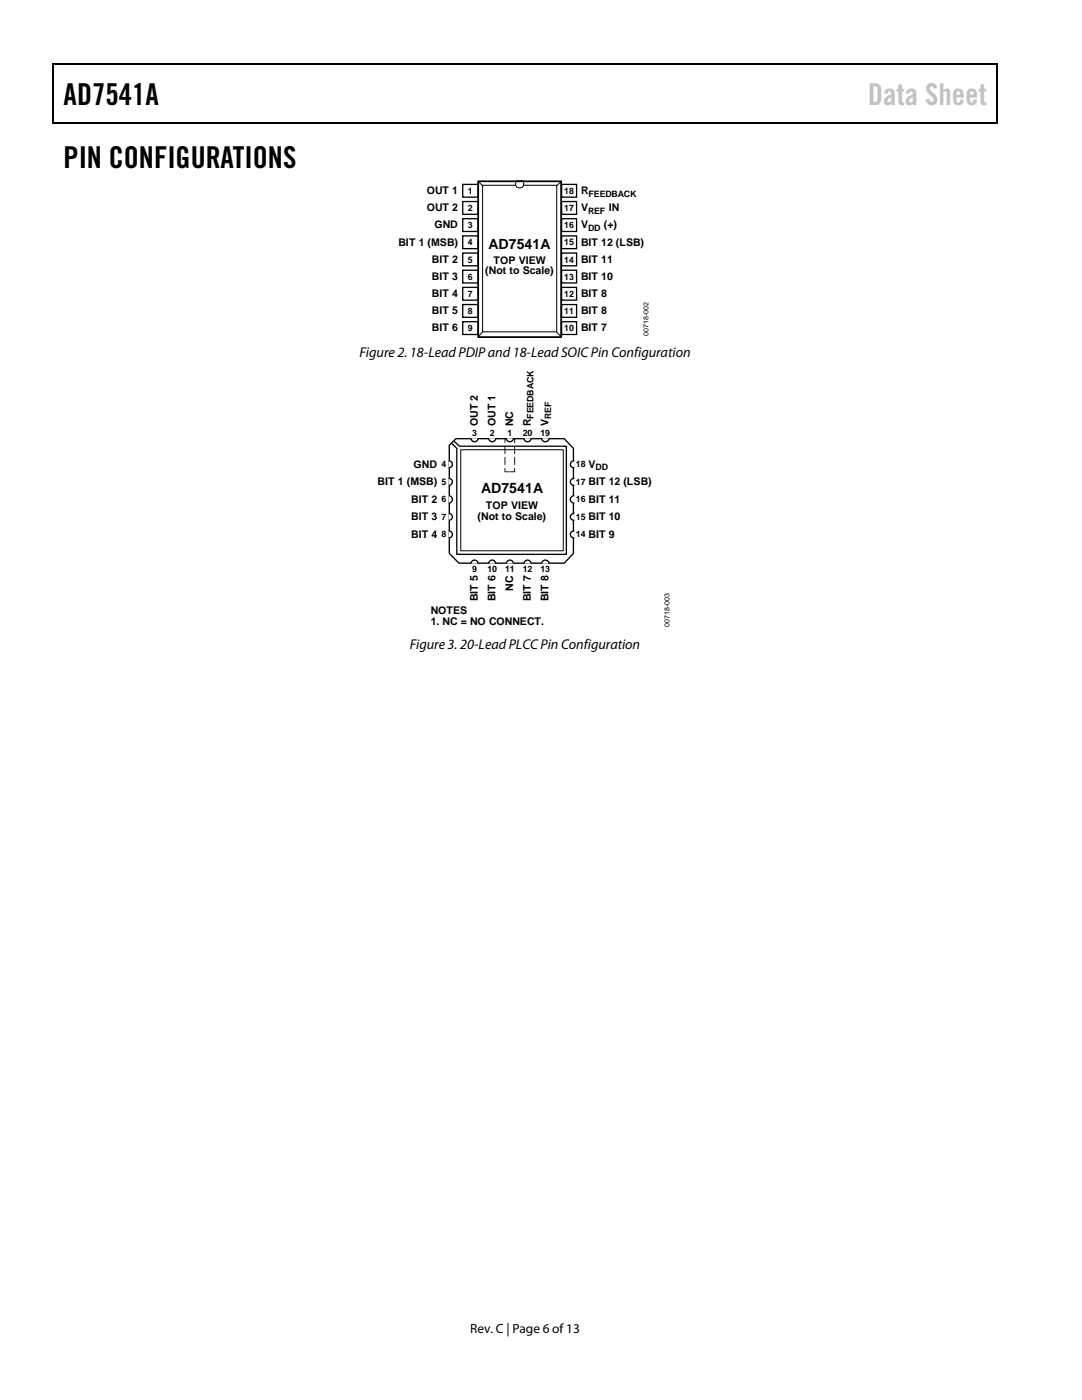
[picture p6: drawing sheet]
<svg xmlns="http://www.w3.org/2000/svg" width="216mm" height="279mm" viewBox="0 0 216 279" stroke-linecap="round" stroke-linejoin="round" font-family="sans-serif">
<path d="M10.5 12.7h.3v1h-.3zM10.5 12.7h.3v.3h-.3zM133.3 12.7h.3v.3h-.3zM198.8 12.7h.2v1h-.2zM198.8 12.7h.2v.3h-.2zM10.5 24.4h.3v.2h-.3zM133.1 24.4h.2v.2h-.2zM198.8 24.4h.2v.2h-.2z" fill="#000"/>
<path d="M10.7 13.7v10.7M10.8 12.8h122.5M133.6 12.8h65.2M198.9 13.7v10.7M10.8 24.5h188" fill="none" stroke="#000" stroke-width=".25"/>
<g fill="none" stroke="#000" stroke-width=".26">
<path d="M92.3 36.8h3.1v2.5h-3.1zM112.1 36.8h3v2.5h-3zM92.3 57.4h3.1v2.5h-3.1zM92.3 53.9h3.1v2.6h-3.1zM92.3 50.5h3.1v2.5h-3.1zM92.3 47.1h3.1v2.5h-3.1zM92.3 43.6h3.1v2.6h-3.1zM92.3 40.2h3.1v2.6h-3.1zM112.1 57.4h3v2.5h-3zM112.1 53.9h3v2.6h-3zM112.1 50.5h3v2.5h-3zM112.1 47.1h3v2.5h-3z"/>
<path d="M112.1 43.6h3v2.6h-3zM112.1 40.2h3v2.6h-3zM92.3 64.2h3.1v2.6h-3.1zM92.3 60.8h3.1v2.5h-3.1zM112.1 64.2h3v2.6h-3zM112.1 60.8h3v2.5h-3zM89.7 88.9l1.3-1.4h21.6l1.8 2v21l-1.8 1.9h-21l-1.9-1.9zM90.6 88.1l1.1 .9h21.3v21.6h-21.8v-21.1l-1-1"/>
</g>
<path d="M95.4 36.2h16.6v31.1h-16.6z" fill="none" stroke="#000" stroke-width=".35"/>
<path d="M95.4 36.2l.9 .9M102.8 37h-6.5v29.2h14.8v-29.2h-6.5M102.9 36.1h1.6v.7a.8 .8 0 0 1-.8 .7 .8 .8 0 0 1-.8-.7zM111.9 36.3l-.8 .8M96.3 66.2l-.7 .8M111.1 66.3l.7 .7M91.9 89.8h20.5v20.1h-20.5z" fill="none" stroke="#000" stroke-width=".2"/>
<path d="M89.6 92a.7 .7 0 0 1 .7 .7 .7 .7 0 0 1-.7 .7z" fill="#fff"/>
<path d="M89.6 92a.7 .7 0 0 1 .7 .7 .7 .7 0 0 1-.7 .7" fill="none" stroke="#000" stroke-width=".26"/>
<path d="M89.6 95.5a.7 .7 0 0 1 .7 .7 .7 .7 0 0 1-.7 .7z" fill="#fff"/>
<path d="M89.6 95.5a.7 .7 0 0 1 .7 .7 .7 .7 0 0 1-.7 .7" fill="none" stroke="#000" stroke-width=".26"/>
<path d="M89.6 98.9a.75 .75 0 0 1 .7 .8 .75 .75 0 0 1-.7 .7z" fill="#fff"/>
<path d="M89.6 98.9a.75 .75 0 0 1 .7 .8 .75 .75 0 0 1-.7 .7" fill="none" stroke="#000" stroke-width=".26"/>
<path d="M89.6 102.4a.7 .7 0 0 1 .7 .7 .7 .7 0 0 1-.7 .7z" fill="#fff"/>
<path d="M89.6 102.4a.7 .7 0 0 1 .7 .7 .7 .7 0 0 1-.7 .7" fill="none" stroke="#000" stroke-width=".26"/>
<path d="M89.6 106a.7 .7 0 0 1 .7 .7 .7 .7 0 0 1-.7 .7z" fill="#fff"/>
<path d="M89.6 106a.7 .7 0 0 1 .7 .7 .7 .7 0 0 1-.7 .7" fill="none" stroke="#000" stroke-width=".26"/>
<path d="M114 92.2l.6-.2v1.4a.69 .69 0 0 1-.7-.4 .69 .69 0 0 1 .1-.8z" fill="#fff"/>
<path d="M114.6 92a.71 .71 0 0 0-.8 .7 .71 .71 0 0 0 .8 .7" fill="none" stroke="#000" stroke-width=".26"/>
<path d="M114 95.7l.6-.2v1.4a.71 .71 0 0 1-.7-.4 .71 .71 0 0 1 .1-.8z" fill="#fff"/>
<path d="M114.6 95.5a.71 .71 0 0 0-.8 .7 .71 .71 0 0 0 .8 .7" fill="none" stroke="#000" stroke-width=".26"/>
<path d="M114 99.1l.6-.2v1.5a.74 .74 0 0 1-.7-.4 .74 .74 0 0 1 .1-.9z" fill="#fff"/>
<path d="M114.6 98.9a.75 .75 0 0 0-.8 .8 .75 .75 0 0 0 .8 .7" fill="none" stroke="#000" stroke-width=".26"/>
<path d="M114 102.7l.6-.3v1.4a.69 .69 0 0 1-.7-.3 .69 .69 0 0 1 .1-.8z" fill="#fff"/>
<path d="M114.6 102.4a.71 .71 0 0 0-.8 .7 .71 .71 0 0 0 .8 .7" fill="none" stroke="#000" stroke-width=".26"/>
<path d="M114 106.2l.6-.2v1.4a.71 .71 0 0 1-.7-.4 .71 .71 0 0 1 .1-.8z" fill="#fff"/>
<path d="M114.6 106a.71 .71 0 0 0-.8 .7 .71 .71 0 0 0 .8 .7" fill="none" stroke="#000" stroke-width=".26"/>
<path d="M108.1 87.5h1.5a.75 .75 0 0 1-.8 .7 .75 .75 0 0 1-.7-.7z" fill="#fff"/>
<path d="M108.1 87.5a.75 .75 0 0 0 .7 .7 .75 .75 0 0 0 .8-.7" fill="none" stroke="#000" stroke-width=".26"/>
<path d="M104.5 87.5h1.5a.71 .71 0 0 1-.7 .7 .71 .71 0 0 1-.8-.7z" fill="#fff"/>
<path d="M104.5 87.5a.71 .71 0 0 0 .8 .7 .71 .71 0 0 0 .7-.7" fill="none" stroke="#000" stroke-width=".26"/>
<path d="M101 87.5h1.4a.71 .71 0 0 1-.7 .7 .71 .71 0 0 1-.7-.7z" fill="#fff"/>
<path d="M101 87.5a.71 .71 0 0 0 .7 .7 .71 .71 0 0 0 .7-.7" fill="none" stroke="#000" stroke-width=".26"/>
<path d="M97.5 87.5h1.4a.71 .71 0 0 1-.7 .7 .71 .71 0 0 1-.7-.7z" fill="#fff"/>
<path d="M97.5 87.5a.71 .71 0 0 0 .7 .7 .71 .71 0 0 0 .7-.7" fill="none" stroke="#000" stroke-width=".26"/>
<path d="M94 87.5h1.4a.71 .71 0 0 1-.7 .7 .71 .71 0 0 1-.7-.7z" fill="#fff"/>
<path d="M94 87.5a.71 .71 0 0 0 .7 .7 .71 .71 0 0 0 .7-.7" fill="none" stroke="#000" stroke-width=".26"/>
<path d="M108.3 112a.76 .76 0 0 1 .8-.2 .76 .76 0 0 1 .5 .7h-1.5z" fill="#fff"/>
<path d="M108.1 112.5a.75 .75 0 0 1 .7-.7 .75 .75 0 0 1 .8 .7" fill="none" stroke="#000" stroke-width=".26"/>
<path d="M104.8 112a.69 .69 0 0 1 .7-.2 .69 .69 0 0 1 .5 .7h-1.5z" fill="#fff"/>
<path d="M104.5 112.5a.71 .71 0 0 1 .8-.7 .71 .71 0 0 1 .7 .7" fill="none" stroke="#000" stroke-width=".26"/>
<path d="M101.2 112a.69 .69 0 0 1 .8-.2 .69 .69 0 0 1 .4 .7h-1.4z" fill="#fff"/>
<path d="M101 112.5a.71 .71 0 0 1 .7-.7 .71 .71 0 0 1 .7 .7" fill="none" stroke="#000" stroke-width=".26"/>
<path d="M97.7 112a.69 .69 0 0 1 .8-.2 .69 .69 0 0 1 .4 .7h-1.4z" fill="#fff"/>
<path d="M97.5 112.5a.71 .71 0 0 1 .7-.7 .71 .71 0 0 1 .7 .7" fill="none" stroke="#000" stroke-width=".26"/>
<path d="M94.2 112a.69 .69 0 0 1 .8-.2 .69 .69 0 0 1 .4 .7h-1.4z" fill="#fff"/>
<path d="M94 112.5a.71 .71 0 0 1 .7-.7 .71 .71 0 0 1 .7 .7" fill="none" stroke="#000" stroke-width=".26"/>
<g fill="#000">
<path d="M100.7 87.6h.1v.8l-.1-.1zM100.7 93.5l.1-.1v.7h.8l.1 .1h-.9zM101.7 94.2l.9-.1v-.6l.2-.1v.8zM102.6 87.6h.2v.8l-.2-.1z"/>
<path d="M100.7 89.1l.1 1.5v-1.5zM100.7 91.2l.1 1.6v-1.6z"/>
<path d="M102.7 89.1v1.5l.1-1.5zM102.6 91.2l.1 1.6 .1-1.6z"/>
</g>
<g font-size="6">
<text x="12.7" y="20.9">AD7541A</text>
<text x="12.7" y="33.6">PIN CONFIGURATIONS</text>
</g>
<text font-size="6" fill="#c1c1c1" x="173.2" y="20.9">Data Sheet</text>
<g font-size="2.8">
<text x="97.5" y="49.6">AD7541A</text>
<text x="71.7" y="71.2">Figure 2. 18-Lead PDIP and 18-LeadSOICPin Configuration</text>
<text x="96" y="98.3">AD7541A</text>
<text x="81.7" y="129.6">Figure 3. 20-Lead PLCC Pin Configuration</text>
</g>
<text font-size="2.7" x="93.8" y="266">Rev. C | Page 6 of13</text>
<g font-size="2.1">
<text x="85.1" y="38.7">OUT 1</text>
<text x="115.9" y="38.7">R</text>
<text x="85.1" y="42.1">OUT 2</text>
<text x="86.7" y="45.6">GND</text>
<text x="115.9" y="45.6">V</text>
<text x="115.9" y="42.1">V</text>
<text x="120.5" y="45.6">(+)</text>
<text x="121.5" y="42.1">IN</text>
<text x="79.5" y="49">BIT 1 (MSB)</text>
<text x="86.2" y="52.4">BIT 2</text>
<text x="98.5" y="52.6">TOP VIEW</text>
<text x="115.9" y="52.4">BIT 11</text>
<text x="115.9" y="49">BIT 12 (LSB)</text>
<text x="86.2" y="59.3">BIT 4</text>
<text x="86.2" y="55.9">BIT 3</text>
<text x="96.8" y="54.7">(Not to Scale)</text>
<text x="115.9" y="59.3">BIT 8</text>
<text x="115.9" y="55.9">BIT 10</text>
<text x="86.2" y="62.7">BIT 5</text>
<text x="115.9" y="62.7">BIT 8</text>
<text x="86.2" y="66.1">BIT 6</text>
<text x="115.9" y="66.1">BIT 7</text>
<text x="95.4" y="85.1" transform="rotate(-90 95.4 85.1)">OUT 2</text>
<text x="98.9" y="85.1" transform="rotate(-90 98.9 85.1)">OUT 1</text>
<text x="102.4" y="85.1" transform="rotate(-90 102.4 85.1)">NC</text>
<text x="105.9" y="85.1" transform="rotate(-90 105.9 85.1)">R</text>
<text x="109.5" y="85.1" transform="rotate(-90 109.5 85.1)">V</text>
<text x="82.5" y="93.4">GND</text>
<text x="117.4" y="93.4">V</text>
<text x="75.4" y="96.8">BIT 1 (MSB)</text>
<text x="82.1" y="100.3">BIT 2</text>
<text x="97" y="101.6">TOP VIEW</text>
<text x="117.4" y="100.3">BIT 11</text>
<text x="117.4" y="96.8">BIT 12 (LSB)</text>
<text x="82.1" y="107.3">BIT 4</text>
<text x="82.1" y="103.8">BIT 3</text>
<text x="95.3" y="103.7">(Not to Scale)</text>
<text x="117.4" y="107.3">BIT 9</text>
<text x="117.4" y="103.8">BIT 10</text>
<text x="102.4" y="117.9" transform="rotate(-90 102.4 117.9)">NC</text>
<text x="85.9" y="124.7">1. NC = NO CONNECT.</text>
<text x="85.9" y="122.6">NOTES</text>
<text x="95.4" y="120" transform="rotate(-90 95.4 120)">BIT 5</text>
<text x="98.9" y="120" transform="rotate(-90 98.9 120)">BIT 6</text>
<text x="105.9" y="120" transform="rotate(-90 105.9 120)">BIT 7</text>
<text x="109.5" y="120" transform="rotate(-90 109.5 120)">BIT 8</text>
</g>
<g font-size="1.8">
<text x="93.4" y="38.7">1</text>
<text x="112.6" y="38.7">18</text>
<text x="117.5" y="39.2">FEEDBACK</text>
<text x="93.4" y="45.6">3</text>
<text x="93.4" y="42.1">2</text>
<text x="112.6" y="45.6">16</text>
<text x="112.6" y="42.1">17</text>
<text x="117.3" y="46.1">DD</text>
<text x="117.3" y="42.7">REF</text>
<text x="93.4" y="52.4">5</text>
<text x="93.4" y="49">4</text>
<text x="112.6" y="52.4">14</text>
<text x="112.6" y="49">15</text>
<text x="93.4" y="59.3">7</text>
<text x="93.4" y="55.8">6</text>
<text x="112.6" y="59.3">12</text>
<text x="112.6" y="55.8">13</text>
<text x="93.4" y="62.7">8</text>
<text x="112.6" y="62.7">11</text>
<text x="93.4" y="66.1">9</text>
<text x="112.6" y="66.1">10</text>
<text x="106.5" y="83.5" transform="rotate(-90 106.5 83.5)">FEEDBACK</text>
<text x="110" y="83.7" transform="rotate(-90 110 83.7)">REF</text>
<text x="94.2" y="87">3</text>
<text x="97.7" y="87">2</text>
<text x="101.3" y="87">1</text>
<text x="104.3" y="87">20</text>
<text x="107.8" y="87">19</text>
<text x="88.1" y="93.2">4</text>
<text x="114.9" y="93.2">18</text>
<text x="118.8" y="93.9">DD</text>
<text x="88.1" y="96.7">5</text>
<text x="88.1" y="100.2">6</text>
<text x="114.9" y="96.7">17</text>
<text x="114.9" y="100.2">16</text>
<text x="88.1" y="107.2">8</text>
<text x="88.1" y="103.7">7</text>
<text x="114.9" y="103.7">15</text>
<text x="114.9" y="107.2">14</text>
<text x="94.2" y="114.2">9</text>
<text x="97.2" y="114.2">10</text>
<text x="100.8" y="114.2">11</text>
<text x="104.3" y="114.2">12</text>
<text x="107.8" y="114.2">13</text>
</g>
<g font-size="1.4">
<text x="129.4" y="67" transform="rotate(-90 129.4 67)">00718-002</text>
<text x="133.6" y="125.2" transform="rotate(-90 133.6 125.2)">00718-003</text>
</g>
</svg>
